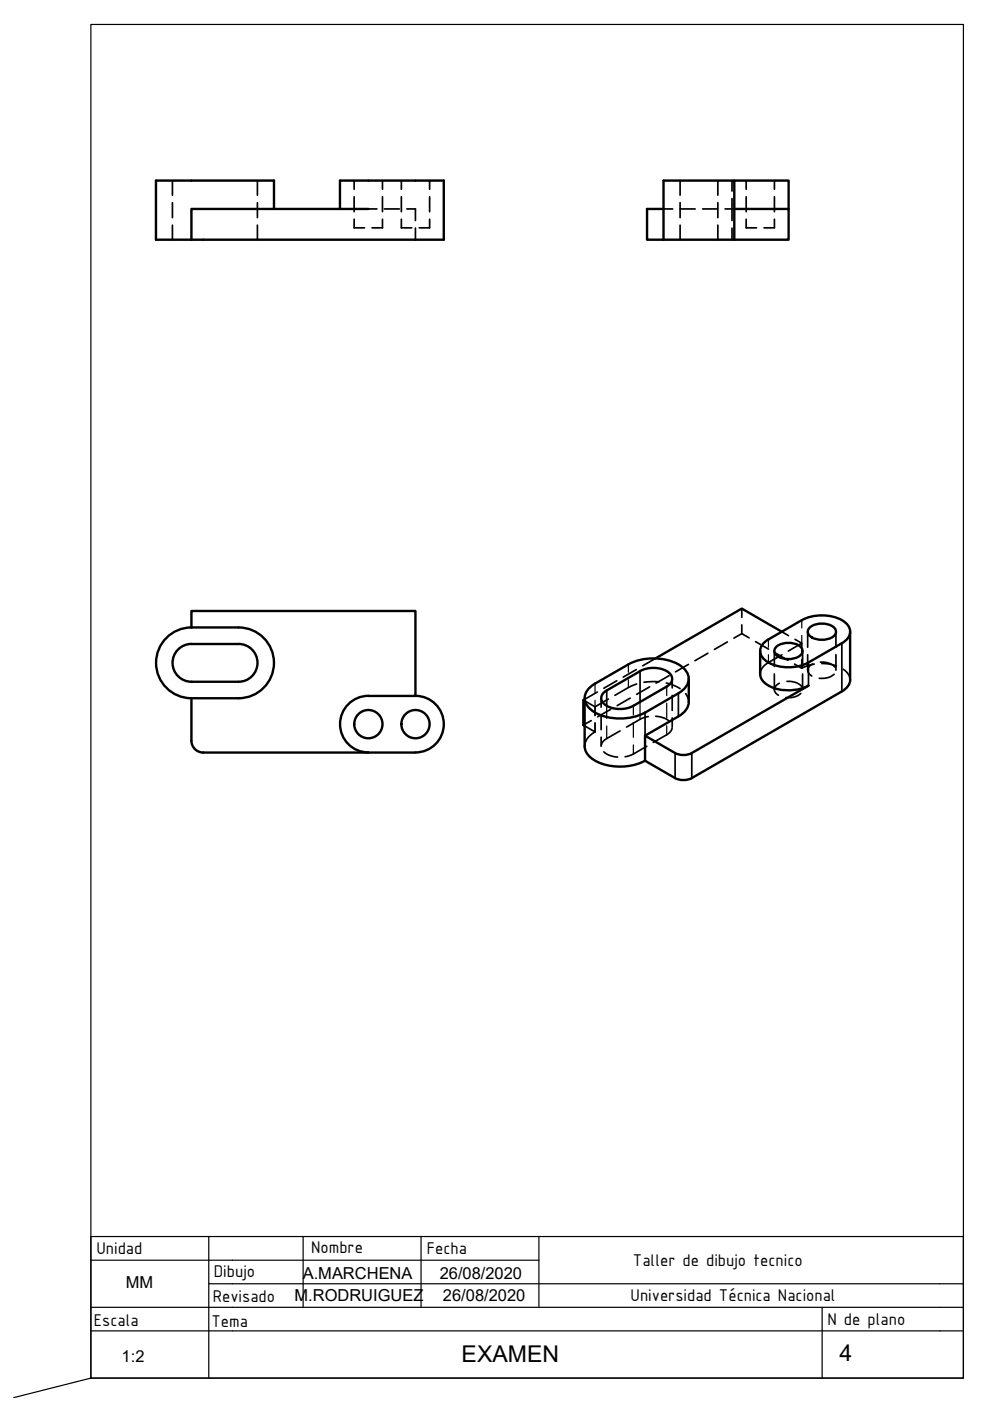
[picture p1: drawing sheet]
<svg xmlns="http://www.w3.org/2000/svg" width="210mm" height="297mm" viewBox="0 0 210 297" stroke-linecap="round" stroke-linejoin="round" font-family="sans-serif">
<!-- layer: MD_Oculto -->
<g fill="none" stroke="#000" stroke-width=".36">
<path d="M36.6 38.3v3.1M54.6 38.3v3.1M75.1 38.3v1.8M81.1 38.3v1.8M85.1 38.3v1.8M91.1 38.3v1.8M144.2 38.3v3.1M152.2 38.3v3.1M155.2 38.3v2.2M158.2 38.3v1.8M164.2 38.3v1.8M36.6 43v3.1"/>
<path d="M36.6 47.7v3.1M54.6 43v3.1M54.6 47.7v3.1M75.1 46.5v1.8h2.2M75.1 41.7v3.2M78.1 44.3h1.8M81.1 46.5v1.8h-2.2M81.1 41.7v3.2M81.5 44.3h3.2M85.1 46.5v1.8h2.2M85.1 41.7v3.2M86.3 44.3h1.8v2.5"/>
<path d="M88.1 48.4v2.4M91.1 46.5v1.8h-2.2M91.1 41.7v3.2M140.7 44.3h1.9M144.2 43v3.1M144.2 47.7v3.1M144.2 44.3h3.2M149 44.3h3.2M152.2 43v3.1M152.2 47.7v3.1M153.7 44.3h2M155.2 42.1v4.7"/>
<path d="M155.2 48.4v2.4M158.2 46.5v1.8h2.2M158.2 41.7v3.2M164.2 46.5v1.8h-2.2M164.2 41.7v3.2M138.9 139.6l-2.6 1.6M150.1 138.5l-2.8 1.6M154.2 136.1l-2.7 1.6M157.3 134.3l1.5 .9M157.3 129v1.9M157.3 132.5v1.8M157.3 134.3l-1.7 1"/>
<path d="M160.2 136l2.7 1.6M164.2 138v3.3M164.3 138.4l2.8 1.6M165.8 133.9l1.4 .9M165.8 138.8l-3.7 2.3-.8 1.1-.1 .7M168.6 135.6l1.4 .8-2.8 1.6M170 136.4v1.8M170 139.8v1.9M170.2 138v3.3M171.2 133.9v3.3M171.2 138.8v3.3M177.2 133.9v3.3"/>
<path d="M177.2 138.8v3.3M124 153.9l2.2 1.3M125.4 152.8l-1.7 .9M126.2 155.2a3.7 3.7 0 0 0-2.2 3M126.2 149.9v1.8M126.2 153.3v1.9M126.6 146.7l-2.6 1.6M127.5 148v1.9M127.5 151.5v3.2M127.5 156.3v1.9M128 159.4l1.1 .7 1.8 .4M129 148.2l-2.8 1.7-2.2-1.3"/>
<path d="M129.5 150.4l-2.8 1.6M130.8 144.3l-2.8 1.6M131.5 155l-3.2 1.8-.6 .6-.2 .6M133.6 148l-2.7 1.6M134.9 142l-2.7 1.6M135 145l-1.8 .8-2.8 1.6M137.1 158.2l-2.8 1.7-1.8 .5M137.5 151.9l-1.4 .4-3.3 1.9M137.7 145.6l-2.7 1.6M139 151.9l1.9 .4 1.1 .7M139.7 144.6l-3.2 .1M141.3 144.8l1.8 .6 1.1 .6"/>
<path d="M141.8 143.3l-2.7 1.5M142.5 154.4l-.2 .6-.6 .5-3.2 1.9M142.5 143.9v2M142.5 147.4v3.2M142.5 152.2v2M145.4 147.1l.5 .9 .1 .8M146 140.9l-2.8 1.6M164.2 142.9v3.3M165.2 144.9a1.32 1.32 0 0 0-1 1.2 1.32 1.32 0 0 0 .8 1.3M166.9 144.5a3.7 3.7 0 0 1 3 1M168.5 140.8l1.5 .9M169.8 147a3.8 3.8 0 0 1-3.2 .9"/>
<path d="M170.2 142.9v3.3M172.3 140.8a1.32 1.32 0 0 0-1.1 1.2 1.32 1.32 0 0 0 .9 1.3M172.6 140.8l-1.5 .4-1.1 .5M173.9 140.4a3.7 3.7 0 0 1 3.1 1M174.2 140.7l1.7 .1 1.4 .4M176.9 143a3.9 3.9 0 0 1-3.2 .8M178.8 141.9l1.1 1 .3 1.2"/>
</g>
<!-- layer: MD_Visible -->
<g fill="none" stroke="#000" stroke-width=".51">
<path d="M140.7 38.3h15v12.5h-15zM155.7 38.3h11.5v6M58.1 44.3v-6h-25v12.5h7.5M72.1 44.3v-6h22v12.5h-53.5M78.1 44.3h-37.5v6.5M140.7 44.3h-3.5v6.5h3.5M155.7 44.3h11.5v6.5h-11.5M37.8 137.7a4 4 0 0 1 2.8-1.2h10a4 4 0 0 1 4 4 4 4 0 0 1-4 4h-10a4 4 0 0 1-3.7-2.4 4 4 0 0 1 .9-4.4zM40.6 133v-3.5h47.5v18.1h-10M40.6 133h10a7.5 7.5 0 0 1 7.5 7.5 7.5 7.5 0 0 1-7.5 7.5h-10M40.6 133a7.5 7.5 0 0 0-7.5 7.5 7.5 7.5 0 0 0 7.5 7.5M161.2 138v4.9a3.5 3.5 0 0 0 2.9 3 9.6 9.6 0 0 0 7.3-.5"/>
<path d="M164.6 137.2a4.3 4.3 0 0 1 5.2 0 1.22 1.22 0 0 1-.5 2 4.4 4.4 0 0 1-4.7-.3 1.13 1.13 0 0 1 0-1.7zM165.8 133.9l-8.5-4.9-18.4 10.6M170 131.5l-7.1 4.1a2.54 2.54 0 0 0-1.2 3.9 7.9 7.9 0 0 0 7.3 1.8l2.4-.8 7.1-4.1M170 131.5a9.1 9.1 0 0 1 9.2 .5 2.36 2.36 0 0 1 0 3.9l-.7 .5M171.7 133.1a4.3 4.3 0 0 1 5.2 0 1.22 1.22 0 0 1-.5 2.1 4.4 4.4 0 0 1-4.7-.4 1.13 1.13 0 0 1 0-1.7zM180.2 133.9v10.2M78.1 147.5a6 6 0 0 0-6 6 6 6 0 0 0 6 6M88.1 147.5a6 6 0 0 1 6 6 6 6 0 0 1-6 6.1h-45a2.51 2.51 0 0 1-2.5-2.6v-9M123.7 148.4v5.3l.3 .2M124 148.3l-.3 .1 .3 .2M124 148v10.2a4 4 0 0 0 2.7 3.3 11.9 11.9 0 0 0 10.1-.2M133.2 140.9a11.4 11.4 0 0 1 11.4 .5 2.97 2.97 0 0 1 0 5l-7.8 4.7a11.5 11.5 0 0 1-11.4-.6 2.97 2.97 0 0 1 0-5l7.8-4.6"/>
<path d="M135.7 142.3l-7.1 4.1M135.7 142.3a6 6 0 0 1 6.2 .4 1.67 1.67 0 0 1-.5 2.9l-7.1 4a6 6 0 0 1-6.2-.4 1.67 1.67 0 0 1 .5-2.8M146 143.9v4.9a3.7 3.7 0 0 1-2.2 3.1l-7 4.1M171.4 145.4l-24.7 14.3a3.9 3.9 0 0 1-3.6 0l-6.3-3.7v5.3l6.3 3.7a3.9 3.9 0 0 0 3.6 0l31.8-18.4M180.3 144.1a3 3 0 0 1-1.8 2.5"/>
<circle cx="78.1" cy="153.5" r="3"/>
<circle cx="88.1" cy="153.5" r="3"/>
</g>
<!-- layer: MD_Visible fina -->
<path d="M178.5 136.4v10.2M128.6 146.4v3.2M135.7 142.3v6.5M136.8 151.1v10.2M143.1 159.7v5.3M143.8 147v4.9M146.7 159.7v5.3M171.4 140.5v4.9" fill="none" stroke="#000" stroke-width=".36"/>
<!-- layer: MD_Oculta fina -->
<g fill="none" stroke="#000" stroke-width=".25">
<path d="M162.9 135.6v1.6M162.9 138.8v1.7M170 131.5v1.6M170 134.7v1.7M126.2 144.9v2M126.2 148.5v3.2M126.2 153.2v2M128.6 149.6v2.7M128.6 153.9v2.7M133.2 140.9v1.6M133.2 144.1v1.7M134.3 149.6v2"/>
<path d="M134.3 153.2v3.1M134.3 157.9v2M135.7 148.8v3.7M141.4 145.6v1.9M141.4 149.1v3.2M141.4 153.9v1.9"/>
</g>
<!-- layer: CajetinAtributos -->
<path d="M19.3 267.2h95M19.3 277.2h180M44.3 272.2h155M44.3 262.2v30M64.3 262.2v15M89.3 262.2v15M114.3 262.2v15M199.3 262.2h-180v30l-16.4 4.1M19.3 282.2h180" fill="none" stroke="#000" stroke-width=".25"/>
<!-- layer: Cotas -->
<path d="M19.3 5.2h185v287h-185z" fill="none" stroke="#000" stroke-width=".25"/>
<!-- layer: CajetinLine -->
<path d="M174.3 277.2v15M199.3 272.2h5v20h-185M199.3 262.2h5v10M199.3 277.2h5M199.3 282.2h5" fill="none" stroke="#000" stroke-width=".25"/>
<g font-size="4.9">
<text x="97.9" y="288.8">EXAMEN</text>
<text x="178" y="288.5">4</text>
</g>
<g font-size="3.9">
<text x="20.5" y="265.8">Unidad</text>
<text x="66" y="265.6">Nombre</text>
<text x="90.5" y="265.9">Fecha</text>
<text x="134.2" y="268.4">Taller de dibujo tecnico</text>
<text x="45.3" y="270.7">Dibujo</text>
<text x="133.7" y="275.9">Universidad Técnica Nacional</text>
<text x="19.9" y="281.1">Escala</text>
<text x="44.8" y="281.3">Tema</text>
<text x="45.1" y="276.1">Revisado</text>
<text x="175.4" y="280.9">N de plano</text>
</g>
<g font-size="3.5">
<text x="26.7" y="273.2">MM</text>
<text x="62.4" y="275.8">M.RODRUIGUEZ</text>
<text x="64.2" y="271.1">A.MARCHENA</text>
<text x="93.2" y="271.1">26/08/2020</text>
<text x="93.9" y="275.9">26/08/2020</text>
<text x="25.8" y="288.8">1:2</text>
</g>
</svg>
